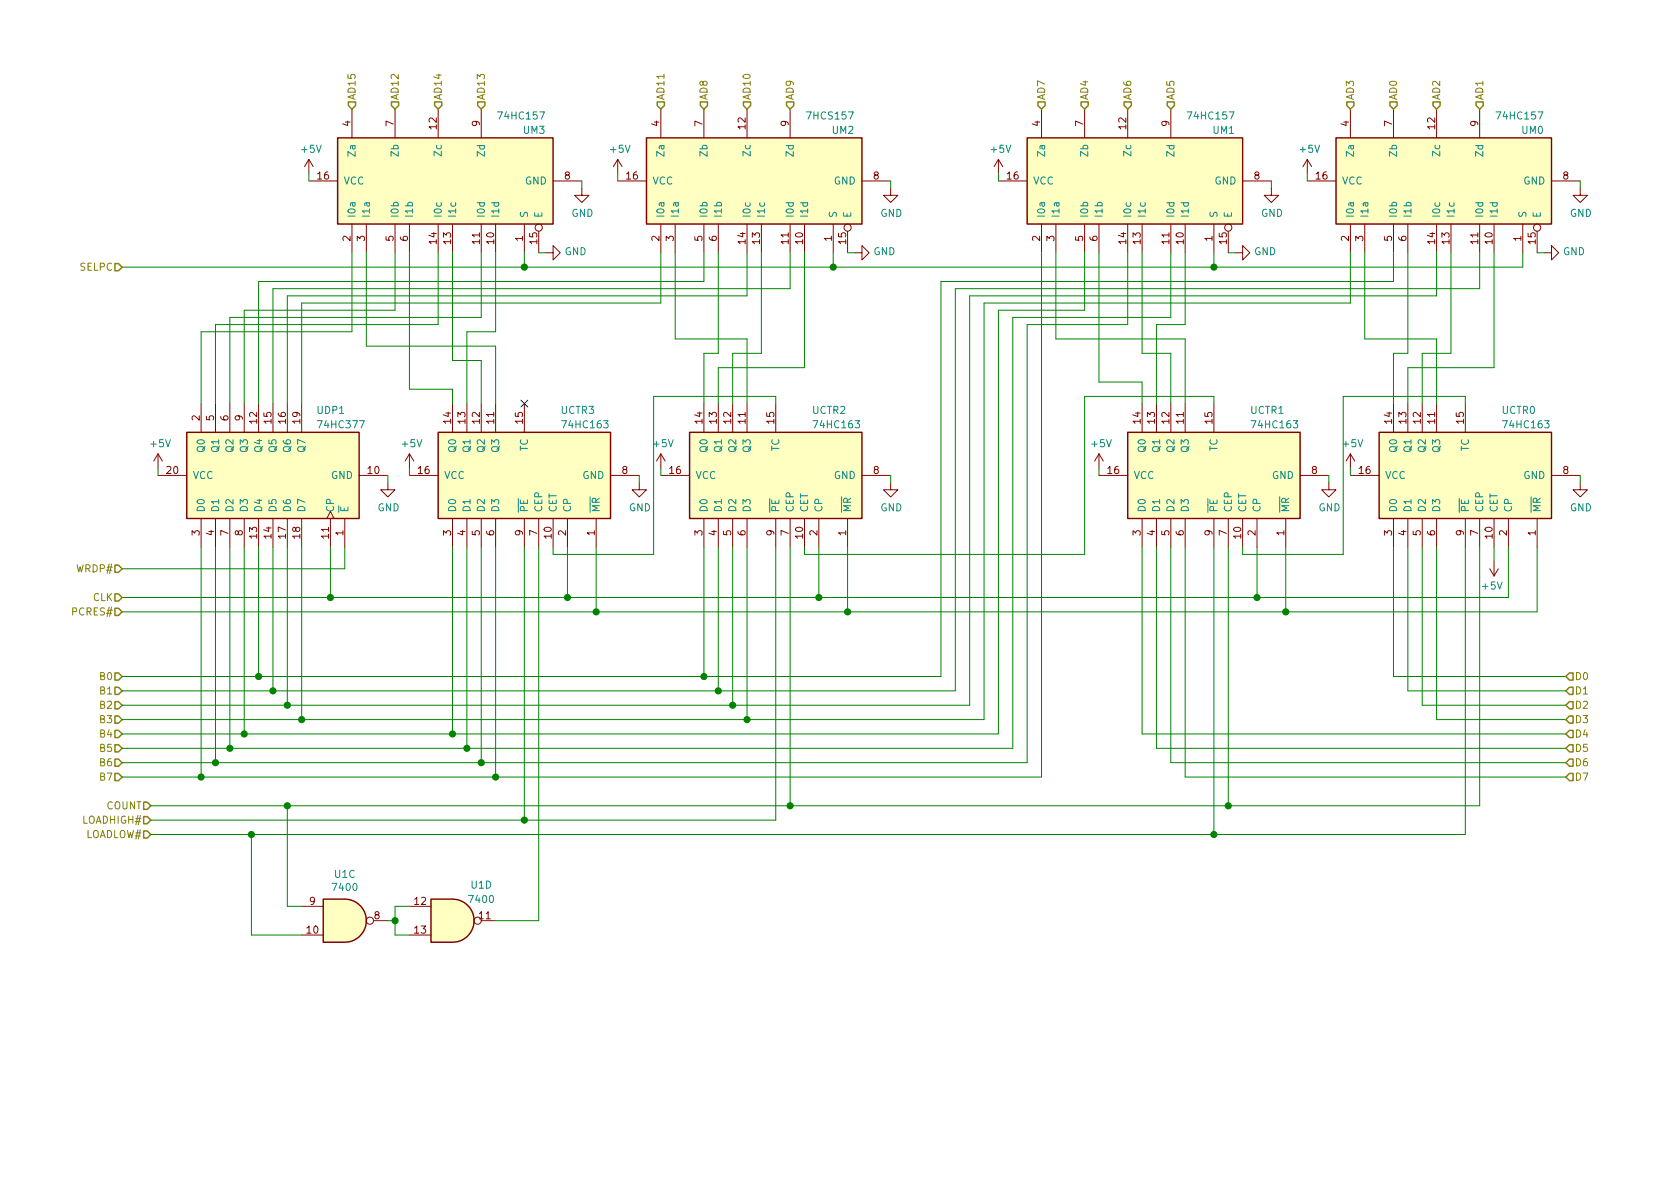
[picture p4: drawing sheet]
EESchema Schematic File Version 4
LIBS:cpuboard-cache
EELAYER 26 0
EELAYER END
$Descr A4 11693 8268
encoding utf-8
Sheet 4 5
Title ""
Date ""
Rev ""
Comp ""
Comment1 ""
Comment2 ""
Comment3 ""
Comment4 ""
$EndDescr
$Comp
L 74xx:74LS157 UM3
U 1 1
P 3050 1250
F 0 "UM3" V 3400 500 50  0000 L CNN
F 1 "74HC157" V 3500 500 50  0000 L CNN
F 2 "" H 3050 1250 50  0001 C CNN
F 3 "http://www.ti.com/lit/gpn/sn74LS157" H 3050 1250 50  0001 C CNN
	1    3050 1250
	0    -1   -1   0   
$EndComp
$Comp
L 74xx:74LS157 UM2
U 1 1
P 5200 1250
F 0 "UM2" V 5550 500 50  0000 L CNN
F 1 "7HCS157" V 5650 500 50  0000 L CNN
F 2 "" H 5200 1250 50  0001 C CNN
F 3 "http://www.ti.com/lit/gpn/sn74LS157" H 5200 1250 50  0001 C CNN
	1    5200 1250
	0    -1   -1   0   
$EndComp
$Comp
L 74xx:74LS157 UM1
U 1 1
P 7850 1250
F 0 "UM1" V 8200 500 50  0000 L CNN
F 1 "74HC157" V 8300 500 50  0000 L CNN
F 2 "" H 7850 1250 50  0001 C CNN
F 3 "http://www.ti.com/lit/gpn/sn74LS157" H 7850 1250 50  0001 C CNN
	1    7850 1250
	0    -1   -1   0   
$EndComp
$Comp
L 74xx:74LS157 UM0
U 1 1
P 10000 1250
F 0 "UM0" V 10350 500 50  0000 L CNN
F 1 "74HC157" V 10450 500 50  0000 L CNN
F 2 "" H 10000 1250 50  0001 C CNN
F 3 "http://www.ti.com/lit/gpn/sn74LS157" H 10000 1250 50  0001 C CNN
	1    10000 1250
	0    -1   -1   0   
$EndComp
$Comp
L power:GND #PWR0157
U 1 1
P 11000 1300
F 0 "#PWR0157" H 11000 1050 50  0001 C CNN
F 1 "GND" H 11005 1127 50  0000 C CNN
F 2 "" H 11000 1300 50  0001 C CNN
F 3 "" H 11000 1300 50  0001 C CNN
	1    11000 1300
	1    0    0    -1  
$EndComp
$Comp
L power:GND #PWR0158
U 1 1
P 8850 1300
F 0 "#PWR0158" H 8850 1050 50  0001 C CNN
F 1 "GND" H 8855 1127 50  0000 C CNN
F 2 "" H 8850 1300 50  0001 C CNN
F 3 "" H 8850 1300 50  0001 C CNN
	1    8850 1300
	1    0    0    -1  
$EndComp
$Comp
L power:GND #PWR0159
U 1 1
P 6200 1300
F 0 "#PWR0159" H 6200 1050 50  0001 C CNN
F 1 "GND" H 6205 1127 50  0000 C CNN
F 2 "" H 6200 1300 50  0001 C CNN
F 3 "" H 6200 1300 50  0001 C CNN
	1    6200 1300
	1    0    0    -1  
$EndComp
$Comp
L power:GND #PWR0160
U 1 1
P 4050 1300
F 0 "#PWR0160" H 4050 1050 50  0001 C CNN
F 1 "GND" H 4055 1127 50  0000 C CNN
F 2 "" H 4050 1300 50  0001 C CNN
F 3 "" H 4050 1300 50  0001 C CNN
	1    4050 1300
	1    0    0    -1  
$EndComp
$Comp
L power:+5V #PWR0161
U 1 1
P 2150 1200
F 0 "#PWR0161" H 2150 1050 50  0001 C CNN
F 1 "+5V" H 2165 1373 50  0000 C CNN
F 2 "" H 2150 1200 50  0001 C CNN
F 3 "" H 2150 1200 50  0001 C CNN
	1    2150 1200
	1    0    0    -1  
$EndComp
$Comp
L power:+5V #PWR0162
U 1 1
P 4300 1200
F 0 "#PWR0162" H 4300 1050 50  0001 C CNN
F 1 "+5V" H 4315 1373 50  0000 C CNN
F 2 "" H 4300 1200 50  0001 C CNN
F 3 "" H 4300 1200 50  0001 C CNN
	1    4300 1200
	1    0    0    -1  
$EndComp
$Comp
L power:+5V #PWR0163
U 1 1
P 6950 1200
F 0 "#PWR0163" H 6950 1050 50  0001 C CNN
F 1 "+5V" H 6965 1373 50  0000 C CNN
F 2 "" H 6950 1200 50  0001 C CNN
F 3 "" H 6950 1200 50  0001 C CNN
	1    6950 1200
	1    0    0    -1  
$EndComp
$Comp
L power:+5V #PWR0164
U 1 1
P 9100 1200
F 0 "#PWR0164" H 9100 1050 50  0001 C CNN
F 1 "+5V" H 9115 1373 50  0000 C CNN
F 2 "" H 9100 1200 50  0001 C CNN
F 3 "" H 9100 1200 50  0001 C CNN
	1    9100 1200
	1    0    0    -1  
$EndComp
Wire Wire Line
	11000 1250 11000 1300
Wire Wire Line
	9100 1200 9100 1250
Wire Wire Line
	8850 1250 8850 1300
Wire Wire Line
	6950 1200 6950 1250
Wire Wire Line
	6200 1250 6200 1300
Wire Wire Line
	4300 1200 4300 1250
$Comp
L 74xx:74LS163 UCTR3
U 1 1
P 3650 3300
F 0 "UCTR3" V 4100 3050 50  0000 R CNN
F 1 "74HC163" V 4000 3050 50  0000 R CNN
F 2 "" H 3650 3300 50  0001 C CNN
F 3 "http://www.ti.com/lit/gpn/sn74LS163" H 3650 3300 50  0001 C CNN
	1    3650 3300
	0    -1   -1   0   
$EndComp
$Comp
L 74xx:74LS163 UCTR2
U 1 1
P 5400 3300
F 0 "UCTR2" V 5850 3050 50  0000 R CNN
F 1 "74HC163" V 5750 3050 50  0000 R CNN
F 2 "" H 5400 3300 50  0001 C CNN
F 3 "http://www.ti.com/lit/gpn/sn74LS163" H 5400 3300 50  0001 C CNN
	1    5400 3300
	0    -1   -1   0   
$EndComp
$Comp
L 74xx:74LS163 UCTR1
U 1 1
P 8450 3300
F 0 "UCTR1" V 8900 3050 50  0000 R CNN
F 1 "74HC163" V 8800 3050 50  0000 R CNN
F 2 "" H 8450 3300 50  0001 C CNN
F 3 "http://www.ti.com/lit/gpn/sn74LS163" H 8450 3300 50  0001 C CNN
	1    8450 3300
	0    -1   -1   0   
$EndComp
$Comp
L 74xx:74LS163 UCTR0
U 1 1
P 10200 3300
F 0 "UCTR0" V 10650 3050 50  0000 R CNN
F 1 "74HC163" V 10550 3050 50  0000 R CNN
F 2 "" H 10200 3300 50  0001 C CNN
F 3 "http://www.ti.com/lit/gpn/sn74LS163" H 10200 3300 50  0001 C CNN
	1    10200 3300
	0    -1   -1   0   
$EndComp
$Comp
L power:+5V #PWR0165
U 1 1
P 2850 3250
F 0 "#PWR0165" H 2850 3100 50  0001 C CNN
F 1 "+5V" H 2865 3423 50  0000 C CNN
F 2 "" H 2850 3250 50  0001 C CNN
F 3 "" H 2850 3250 50  0001 C CNN
	1    2850 3250
	1    0    0    -1  
$EndComp
$Comp
L power:+5V #PWR0166
U 1 1
P 4600 3250
F 0 "#PWR0166" H 4600 3100 50  0001 C CNN
F 1 "+5V" H 4615 3423 50  0000 C CNN
F 2 "" H 4600 3250 50  0001 C CNN
F 3 "" H 4600 3250 50  0001 C CNN
	1    4600 3250
	1    0    0    -1  
$EndComp
$Comp
L power:+5V #PWR0167
U 1 1
P 7650 3250
F 0 "#PWR0167" H 7650 3100 50  0001 C CNN
F 1 "+5V" H 7665 3423 50  0000 C CNN
F 2 "" H 7650 3250 50  0001 C CNN
F 3 "" H 7650 3250 50  0001 C CNN
	1    7650 3250
	1    0    0    -1  
$EndComp
$Comp
L power:+5V #PWR0168
U 1 1
P 9400 3250
F 0 "#PWR0168" H 9400 3100 50  0001 C CNN
F 1 "+5V" H 9415 3423 50  0000 C CNN
F 2 "" H 9400 3250 50  0001 C CNN
F 3 "" H 9400 3250 50  0001 C CNN
	1    9400 3250
	1    0    0    -1  
$EndComp
$Comp
L power:GND #PWR0169
U 1 1
P 11000 3350
F 0 "#PWR0169" H 11000 3100 50  0001 C CNN
F 1 "GND" H 11005 3177 50  0000 C CNN
F 2 "" H 11000 3350 50  0001 C CNN
F 3 "" H 11000 3350 50  0001 C CNN
	1    11000 3350
	1    0    0    -1  
$EndComp
$Comp
L power:GND #PWR0170
U 1 1
P 9250 3350
F 0 "#PWR0170" H 9250 3100 50  0001 C CNN
F 1 "GND" H 9255 3177 50  0000 C CNN
F 2 "" H 9250 3350 50  0001 C CNN
F 3 "" H 9250 3350 50  0001 C CNN
	1    9250 3350
	1    0    0    -1  
$EndComp
$Comp
L power:GND #PWR0171
U 1 1
P 6200 3350
F 0 "#PWR0171" H 6200 3100 50  0001 C CNN
F 1 "GND" H 6205 3177 50  0000 C CNN
F 2 "" H 6200 3350 50  0001 C CNN
F 3 "" H 6200 3350 50  0001 C CNN
	1    6200 3350
	1    0    0    -1  
$EndComp
$Comp
L power:GND #PWR0172
U 1 1
P 4450 3350
F 0 "#PWR0172" H 4450 3100 50  0001 C CNN
F 1 "GND" H 4455 3177 50  0000 C CNN
F 2 "" H 4450 3350 50  0001 C CNN
F 3 "" H 4450 3350 50  0001 C CNN
	1    4450 3350
	1    0    0    -1  
$EndComp
Wire Wire Line
	11000 3350 11000 3300
Wire Wire Line
	9400 3300 9400 3250
Wire Wire Line
	9250 3350 9250 3300
Wire Wire Line
	7650 3300 7650 3250
Wire Wire Line
	6200 3350 6200 3300
Wire Wire Line
	4600 3300 4600 3250
Wire Wire Line
	4450 3350 4450 3300
Wire Wire Line
	2850 3300 2850 3250
$Comp
L 74xx:74LS377 UDP1
U 1 1
P 1900 3300
F 0 "UDP1" V 2350 3000 50  0000 R CNN
F 1 "74HC377" V 2250 3000 50  0000 R CNN
F 2 "" H 1900 3300 50  0001 C CNN
F 3 "http://www.ti.com/lit/gpn/sn74LS377" H 1900 3300 50  0001 C CNN
	1    1900 3300
	0    -1   -1   0   
$EndComp
Wire Wire Line
	3450 2800 3450 2400
Wire Wire Line
	3450 2400 2550 2400
Wire Wire Line
	2550 2400 2550 1750
Wire Wire Line
	3350 2800 3350 2500
Wire Wire Line
	3150 2800 3150 2700
Wire Wire Line
	5200 2800 5200 2350
Wire Wire Line
	5200 2350 4700 2350
Wire Wire Line
	5000 2800 5000 2550
Wire Wire Line
	5400 2800 5400 2750
Wire Wire Line
	5400 2750 4550 2750
Wire Wire Line
	4550 2750 4550 3850
Wire Wire Line
	4550 3850 3850 3850
Wire Wire Line
	3850 3850 3850 3800
Wire Wire Line
	8250 2800 8250 2350
Wire Wire Line
	8250 2350 7350 2350
Wire Wire Line
	8150 2800 8150 2450
Wire Wire Line
	7950 2800 7950 2650
Wire Wire Line
	10000 2800 10000 2350
Wire Wire Line
	10000 2350 9500 2350
Wire Wire Line
	9900 2800 9900 2450
Wire Wire Line
	9800 2800 9800 2550
Wire Wire Line
	4900 3800 4900 4700
Connection ~ 4900 4700
Wire Wire Line
	4900 4700 6550 4700
Wire Wire Line
	5000 3800 5000 4800
Connection ~ 5000 4800
Wire Wire Line
	5000 4800 6650 4800
Wire Wire Line
	5100 3800 5100 4900
Connection ~ 5100 4900
Wire Wire Line
	5100 4900 6750 4900
Wire Wire Line
	5200 3800 5200 5000
Connection ~ 5200 5000
Wire Wire Line
	5200 5000 6850 5000
Wire Wire Line
	3150 3800 3150 5100
Connection ~ 3150 5100
Wire Wire Line
	3250 3800 3250 5200
Connection ~ 3250 5200
Wire Wire Line
	3350 3800 3350 5300
Connection ~ 3350 5300
Wire Wire Line
	3450 3800 3450 5400
Connection ~ 3450 5400
Wire Wire Line
	2450 1750 2450 2300
Wire Wire Line
	2750 1750 2750 2150
Wire Wire Line
	3450 1750 3450 2300
Wire Wire Line
	6550 4700 6550 1950
Wire Wire Line
	6650 4800 6650 2000
Wire Wire Line
	6750 4900 6750 2050
Wire Wire Line
	6850 5000 6850 2100
Wire Wire Line
	6950 2150 6950 5100
Wire Wire Line
	3150 5100 6950 5100
Wire Wire Line
	7050 2200 7050 5200
Wire Wire Line
	3250 5200 7050 5200
Wire Wire Line
	7150 2250 7150 5300
Wire Wire Line
	3350 5300 7150 5300
Wire Wire Line
	3450 5400 7250 5400
Wire Wire Line
	4050 1250 4050 1300
Wire Wire Line
	3650 1750 3650 1850
Wire Wire Line
	3650 1850 850  1850
Wire Wire Line
	10600 1850 8450 1850
Wire Wire Line
	8450 1850 5800 1850
Connection ~ 8450 1850
Wire Wire Line
	5800 1850 3650 1850
Connection ~ 5800 1850
Connection ~ 3650 1850
Wire Wire Line
	2300 3800 2300 4150
Wire Wire Line
	2300 4150 850  4150
Wire Wire Line
	2300 4150 3950 4150
Wire Wire Line
	3950 4150 3950 3800
Connection ~ 2300 4150
Wire Wire Line
	3950 4150 5700 4150
Wire Wire Line
	5700 4150 5700 3800
Connection ~ 3950 4150
Wire Wire Line
	5700 4150 8750 4150
Wire Wire Line
	8750 4150 8750 3800
Connection ~ 5700 4150
Connection ~ 8750 4150
Wire Wire Line
	8750 4150 10500 4150
Wire Wire Line
	10500 3800 10500 4150
$Comp
L power:GND #PWR0173
U 1 1
P 3800 1750
F 0 "#PWR0173" H 3800 1500 50  0001 C CNN
F 1 "GND" V 3805 1622 50  0000 R CNN
F 2 "" H 3800 1750 50  0001 C CNN
F 3 "" H 3800 1750 50  0001 C CNN
	1    3800 1750
	0    -1   -1   0   
$EndComp
Wire Wire Line
	9400 1750 9400 2100
Wire Wire Line
	9500 1750 9500 2350
Wire Wire Line
	9700 1750 9700 1950
Wire Wire Line
	10100 1750 10100 2450
Wire Wire Line
	10400 1750 10400 2550
Wire Wire Line
	10600 1750 10600 1850
Wire Wire Line
	8450 1750 8450 1850
Wire Wire Line
	8250 1750 8250 2250
Wire Wire Line
	7950 1750 7950 2450
Wire Wire Line
	7550 1750 7550 2150
Wire Wire Line
	7350 1750 7350 2350
Wire Wire Line
	7250 1750 7250 5400
Wire Wire Line
	5800 1750 5800 1850
Wire Wire Line
	5600 1750 5600 2550
Wire Wire Line
	5300 1750 5300 2450
Wire Wire Line
	5000 1750 5000 2450
Wire Wire Line
	4900 1750 4900 1950
Wire Wire Line
	4700 1750 4700 2350
Wire Wire Line
	3750 1750 3800 1750
$Comp
L power:GND #PWR0174
U 1 1
P 5950 1750
F 0 "#PWR0174" H 5950 1500 50  0001 C CNN
F 1 "GND" V 5955 1622 50  0000 R CNN
F 2 "" H 5950 1750 50  0001 C CNN
F 3 "" H 5950 1750 50  0001 C CNN
	1    5950 1750
	0    -1   -1   0   
$EndComp
$Comp
L power:GND #PWR0175
U 1 1
P 8600 1750
F 0 "#PWR0175" H 8600 1500 50  0001 C CNN
F 1 "GND" V 8605 1622 50  0000 R CNN
F 2 "" H 8600 1750 50  0001 C CNN
F 3 "" H 8600 1750 50  0001 C CNN
	1    8600 1750
	0    -1   -1   0   
$EndComp
$Comp
L power:GND #PWR0176
U 1 1
P 10750 1750
F 0 "#PWR0176" H 10750 1500 50  0001 C CNN
F 1 "GND" V 10755 1622 50  0000 R CNN
F 2 "" H 10750 1750 50  0001 C CNN
F 3 "" H 10750 1750 50  0001 C CNN
	1    10750 1750
	0    -1   -1   0   
$EndComp
Wire Wire Line
	10700 1750 10750 1750
Wire Wire Line
	8550 1750 8600 1750
Wire Wire Line
	5900 1750 5950 1750
Wire Wire Line
	2150 1250 2150 1200
$Comp
L power:GND #PWR0177
U 1 1
P 2700 3350
F 0 "#PWR0177" H 2700 3100 50  0001 C CNN
F 1 "GND" H 2705 3177 50  0000 C CNN
F 2 "" H 2700 3350 50  0001 C CNN
F 3 "" H 2700 3350 50  0001 C CNN
	1    2700 3350
	1    0    0    -1  
$EndComp
Wire Wire Line
	2700 3300 2700 3350
$Comp
L power:+5V #PWR0178
U 1 1
P 1100 3250
F 0 "#PWR0178" H 1100 3100 50  0001 C CNN
F 1 "+5V" H 1115 3423 50  0000 C CNN
F 2 "" H 1100 3250 50  0001 C CNN
F 3 "" H 1100 3250 50  0001 C CNN
	1    1100 3250
	1    0    0    -1  
$EndComp
Wire Wire Line
	1100 3300 1100 3250
Wire Wire Line
	850  3950 2400 3950
Wire Wire Line
	2400 3950 2400 3800
Wire Wire Line
	10900 4700 9700 4700
Wire Wire Line
	9700 4700 9700 3800
Wire Wire Line
	10900 4800 9800 4800
Wire Wire Line
	9800 4800 9800 3800
Wire Wire Line
	10900 4900 9900 4900
Wire Wire Line
	9900 4900 9900 3800
Wire Wire Line
	10900 5000 10000 5000
Wire Wire Line
	10000 5000 10000 3800
Wire Wire Line
	10900 5100 7950 5100
Wire Wire Line
	7950 5100 7950 3800
Wire Wire Line
	10900 5200 8050 5200
Wire Wire Line
	8050 5200 8050 3800
Wire Wire Line
	10900 5300 8150 5300
Wire Wire Line
	8150 5300 8150 3800
Wire Wire Line
	10900 5400 8250 5400
Wire Wire Line
	8250 5400 8250 3800
Wire Wire Line
	5600 3800 5600 3850
Wire Wire Line
	5600 3850 7550 3850
Wire Wire Line
	7550 3850 7550 2750
Wire Wire Line
	7550 2750 8450 2750
Wire Wire Line
	8450 2750 8450 2800
Wire Wire Line
	8650 3800 8650 3850
Wire Wire Line
	8650 3850 9350 3850
Wire Wire Line
	9350 2750 10200 2750
Wire Wire Line
	10200 2750 10200 2800
Wire Wire Line
	9350 2750 9350 3850
Wire Wire Line
	850  4250 4150 4250
Wire Wire Line
	4150 4250 4150 3800
Wire Wire Line
	4150 4250 5900 4250
Wire Wire Line
	5900 4250 5900 3800
Connection ~ 4150 4250
Wire Wire Line
	5900 4250 8950 4250
Wire Wire Line
	8950 4250 8950 3800
Connection ~ 5900 4250
Wire Wire Line
	8950 4250 10700 4250
Wire Wire Line
	10700 4250 10700 3800
Connection ~ 8950 4250
Wire Wire Line
	3650 5700 5400 5700
Wire Wire Line
	5400 5700 5400 3800
Wire Wire Line
	5500 5600 5500 3800
Wire Wire Line
	8550 5600 8550 3800
Connection ~ 5500 5600
Wire Wire Line
	5500 5600 8550 5600
Wire Wire Line
	8550 5600 10300 5600
Connection ~ 8550 5600
$Comp
L power:+5V #PWR0179
U 1 1
P 10400 3900
F 0 "#PWR0179" H 10400 3750 50  0001 C CNN
F 1 "+5V" H 10415 4073 50  0000 C CNN
F 2 "" H 10400 3900 50  0001 C CNN
F 3 "" H 10400 3900 50  0001 C CNN
	1    10400 3900
	-1   0    0    1   
$EndComp
Wire Wire Line
	10400 3900 10400 3800
Wire Wire Line
	8450 5800 10200 5800
Connection ~ 8450 5800
Wire Wire Line
	8450 5800 8450 3800
Text HLabel 9700 750  1    50   Input ~ 0
AD0
Text HLabel 10300 750  1    50   Input ~ 0
AD1
Text HLabel 10000 750  1    50   Input ~ 0
AD2
Text HLabel 9400 750  1    50   Input ~ 0
AD3
Text HLabel 7550 750  1    50   Input ~ 0
AD4
Text HLabel 8150 750  1    50   Input ~ 0
AD5
Text HLabel 7850 750  1    50   Input ~ 0
AD6
Text HLabel 7250 750  1    50   Input ~ 0
AD7
Text HLabel 4900 750  1    50   Input ~ 0
AD8
Text HLabel 5500 750  1    50   Input ~ 0
AD9
Text HLabel 5200 750  1    50   Input ~ 0
AD10
Text HLabel 4600 750  1    50   Input ~ 0
AD11
Text HLabel 2750 750  1    50   Input ~ 0
AD12
Text HLabel 3350 750  1    50   Input ~ 0
AD13
Text HLabel 3050 750  1    50   Input ~ 0
AD14
Text HLabel 2450 750  1    50   Input ~ 0
AD15
Text HLabel 1050 5700 0    50   Input ~ 0
LOADHIGH#
Text HLabel 1050 5800 0    50   Input ~ 0
LOADLOW#
Text HLabel 850  4700 0    50   Input ~ 0
B0
Text HLabel 850  4800 0    50   Input ~ 0
B1
Text HLabel 850  4900 0    50   Input ~ 0
B2
Text HLabel 850  5000 0    50   Input ~ 0
B3
Text HLabel 850  5100 0    50   Input ~ 0
B4
Text HLabel 850  5200 0    50   Input ~ 0
B5
Text HLabel 850  5300 0    50   Input ~ 0
B6
Text HLabel 850  5400 0    50   Input ~ 0
B7
Text HLabel 850  3950 0    50   Input ~ 0
WRDP#
Text HLabel 850  4150 0    50   Input ~ 0
CLK
Text HLabel 850  4250 0    50   Input ~ 0
PCRES#
NoConn ~ 3650 2800
Text HLabel 10900 4700 2    50   Input ~ 0
D0
Text HLabel 10900 4800 2    50   Input ~ 0
D1
Text HLabel 10900 4900 2    50   Input ~ 0
D2
Text HLabel 10900 5000 2    50   Input ~ 0
D3
Text HLabel 10900 5100 2    50   Input ~ 0
D4
Text HLabel 10900 5200 2    50   Input ~ 0
D5
Text HLabel 10900 5300 2    50   Input ~ 0
D6
Text HLabel 10900 5400 2    50   Input ~ 0
D7
Text HLabel 850  1850 0    50   Input ~ 0
SELPC
Wire Wire Line
	3650 3800 3650 5700
Connection ~ 3650 5700
Wire Wire Line
	10200 3800 10200 5800
Wire Wire Line
	10300 3800 10300 5600
Wire Wire Line
	9800 1750 9800 2450
Wire Wire Line
	9800 2450 9700 2450
Wire Wire Line
	9700 2450 9700 2800
Wire Wire Line
	9900 2450 10100 2450
Wire Wire Line
	9800 2550 10400 2550
Wire Wire Line
	7950 2650 7650 2650
Wire Wire Line
	7650 1750 7650 2650
Wire Wire Line
	8150 2450 7950 2450
Wire Wire Line
	8050 2250 8250 2250
Wire Wire Line
	8050 2250 8050 2800
Wire Wire Line
	4900 2450 5000 2450
Wire Wire Line
	4900 2450 4900 2800
Wire Wire Line
	5100 2800 5100 2450
Wire Wire Line
	5100 2450 5300 2450
Wire Wire Line
	5000 2550 5600 2550
Wire Wire Line
	3150 2700 2850 2700
Wire Wire Line
	2850 1750 2850 2700
Wire Wire Line
	3250 2300 3450 2300
Wire Wire Line
	3250 2300 3250 2800
Wire Wire Line
	3350 2500 3150 2500
Wire Wire Line
	3150 2500 3150 1750
Wire Wire Line
	850  4700 1800 4700
Wire Wire Line
	850  4800 1900 4800
Wire Wire Line
	850  4900 2000 4900
Wire Wire Line
	850  5000 2100 5000
Wire Wire Line
	850  5100 1700 5100
Wire Wire Line
	850  5200 1600 5200
Wire Wire Line
	850  5300 1500 5300
Wire Wire Line
	1800 3800 1800 4700
Connection ~ 1800 4700
Wire Wire Line
	1800 4700 4900 4700
Wire Wire Line
	1900 3800 1900 4800
Connection ~ 1900 4800
Wire Wire Line
	1900 4800 5000 4800
Wire Wire Line
	2000 3800 2000 4900
Connection ~ 2000 4900
Wire Wire Line
	2000 4900 5100 4900
Wire Wire Line
	2100 3800 2100 5000
Connection ~ 2100 5000
Wire Wire Line
	2100 5000 5200 5000
Wire Wire Line
	1700 3800 1700 5100
Connection ~ 1700 5100
Wire Wire Line
	1700 5100 3150 5100
Wire Wire Line
	1600 3800 1600 5200
Connection ~ 1600 5200
Wire Wire Line
	1600 5200 3250 5200
Wire Wire Line
	1500 3800 1500 5300
Connection ~ 1500 5300
Wire Wire Line
	1500 5300 3350 5300
Wire Wire Line
	1400 3800 1400 5400
Wire Wire Line
	850  5400 1400 5400
Connection ~ 1400 5400
Wire Wire Line
	1400 5400 3450 5400
Wire Wire Line
	4900 1950 1800 1950
Wire Wire Line
	1800 1950 1800 2800
Wire Wire Line
	5500 2000 1900 2000
Wire Wire Line
	1900 2000 1900 2800
Wire Wire Line
	5500 1750 5500 2000
Wire Wire Line
	5200 1750 5200 2050
Wire Wire Line
	5200 2050 2000 2050
Wire Wire Line
	2000 2050 2000 2800
Wire Wire Line
	4600 1750 4600 2100
Wire Wire Line
	4600 2100 2100 2100
Wire Wire Line
	2100 2100 2100 2800
Wire Wire Line
	2750 2150 1700 2150
Wire Wire Line
	1700 2150 1700 2800
Wire Wire Line
	3350 2200 1600 2200
Wire Wire Line
	1600 2200 1600 2800
Wire Wire Line
	3350 1750 3350 2200
Wire Wire Line
	3050 1750 3050 2250
Wire Wire Line
	3050 2250 1500 2250
Wire Wire Line
	1500 2250 1500 2800
Wire Wire Line
	2450 2300 1400 2300
Wire Wire Line
	1400 2300 1400 2800
Wire Wire Line
	9700 1950 6550 1950
Wire Wire Line
	10000 1750 10000 2050
Wire Wire Line
	10300 2000 6650 2000
Wire Wire Line
	10300 1750 10300 2000
Wire Wire Line
	10000 2050 6750 2050
Wire Wire Line
	9400 2100 6850 2100
Wire Wire Line
	6950 2150 7550 2150
Wire Wire Line
	7850 2250 7150 2250
Wire Wire Line
	7850 1750 7850 2250
Wire Wire Line
	7050 2200 8150 2200
Wire Wire Line
	8150 1750 8150 2200
Wire Wire Line
	1050 5800 1750 5800
Text HLabel 1050 5600 0    50   Input ~ 0
COUNT
Wire Wire Line
	1050 5600 2000 5600
Wire Wire Line
	1050 5700 3650 5700
Wire Wire Line
	3750 5600 5500 5600
$Comp
L 74xx:7400 U?
U 3 1
P 2400 6400
AR Path="/5FBA4C03" Ref="U?"  Part="3" 
AR Path="/60888F9A/5FBA4C03" Ref="U1"  Part="3" 
F 0 "U1" H 2400 6725 50  0000 C CNN
F 1 "7400" H 2400 6634 50  0000 C CNN
F 2 "" H 2400 6400 50  0001 C CNN
F 3 "http://www.ti.com/lit/gpn/sn7400" H 2400 6400 50  0001 C CNN
	3    2400 6400
	1    0    0    -1  
$EndComp
$Comp
L 74xx:7400 U?
U 4 1
P 3150 6400
AR Path="/5FBA4C16" Ref="U?"  Part="4" 
AR Path="/60888F9A/5FBA4C16" Ref="U1"  Part="4" 
F 0 "U1" H 3350 6650 50  0000 C CNN
F 1 "7400" H 3350 6550 50  0000 C CNN
F 2 "" H 3150 6400 50  0001 C CNN
F 3 "http://www.ti.com/lit/gpn/sn7400" H 3150 6400 50  0001 C CNN
	4    3150 6400
	1    0    0    -1  
$EndComp
Wire Wire Line
	2100 6300 2000 6300
Wire Wire Line
	2000 6300 2000 5600
Connection ~ 2000 5600
Wire Wire Line
	2000 5600 3750 5600
Wire Wire Line
	2100 6500 1750 6500
Wire Wire Line
	1750 6500 1750 5800
Connection ~ 1750 5800
Wire Wire Line
	1750 5800 8450 5800
Wire Wire Line
	2750 6300 2850 6300
Wire Wire Line
	2750 6500 2850 6500
Wire Wire Line
	3750 6400 3450 6400
Wire Wire Line
	3750 3800 3750 6400
Wire Wire Line
	2750 6300 2750 6400
Wire Wire Line
	2700 6400 2750 6400
Connection ~ 2750 6400
Wire Wire Line
	2750 6400 2750 6500
$EndSCHEMATC
